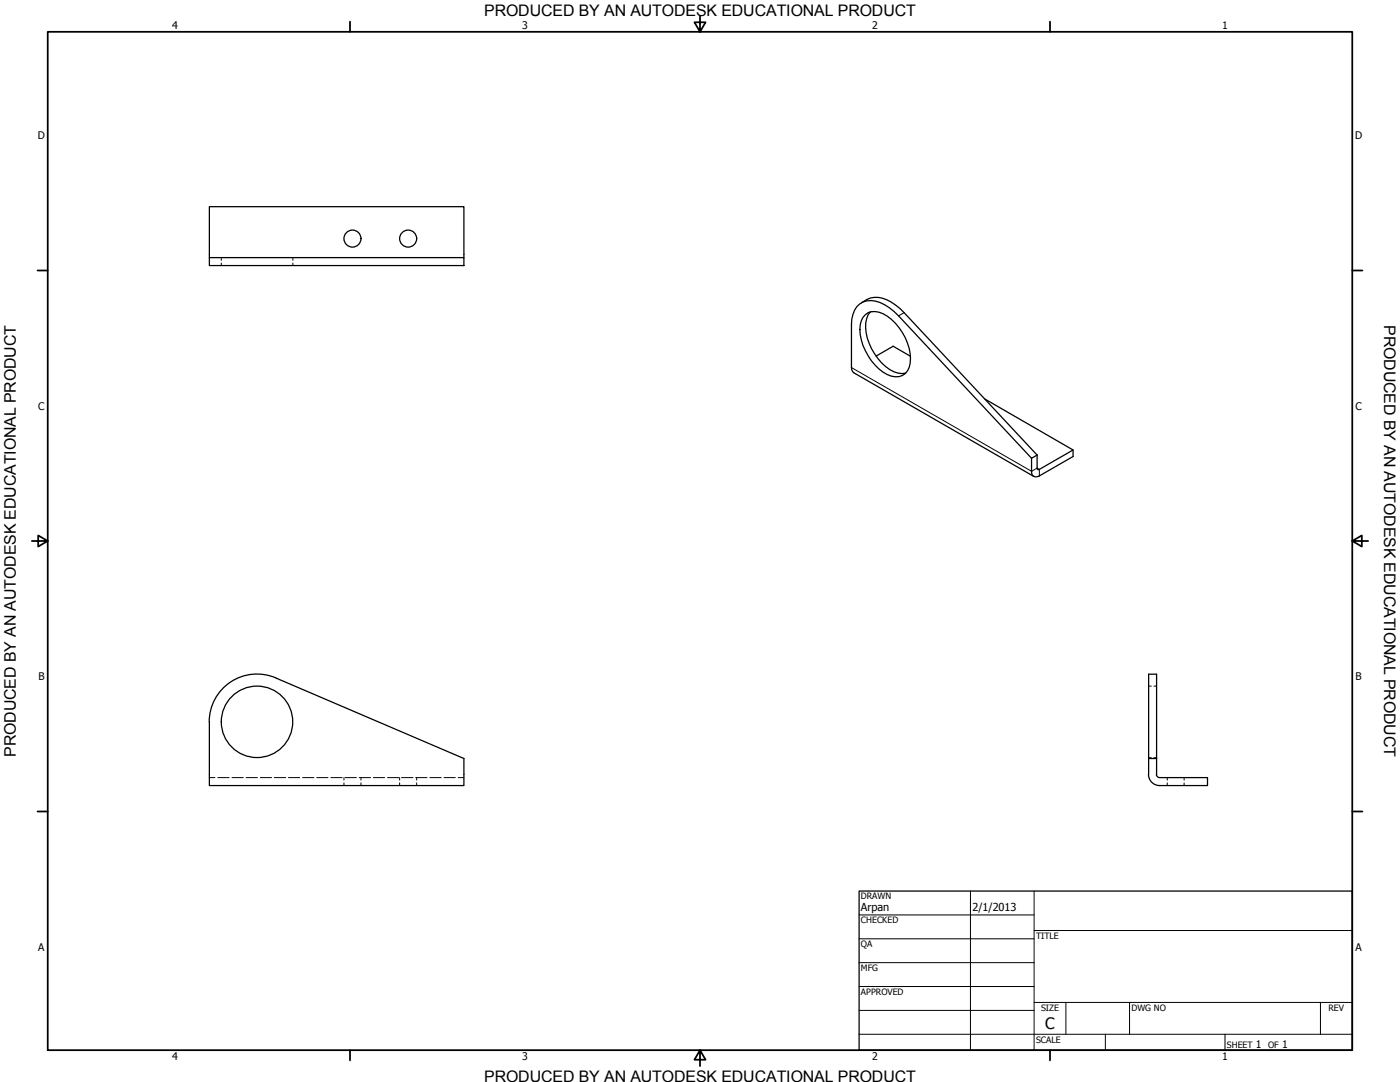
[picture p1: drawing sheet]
<svg xmlns="http://www.w3.org/2000/svg" width="559mm" height="432mm" viewBox="0 0 559 432" stroke-linecap="round" stroke-linejoin="round" font-family="sans-serif">
<!-- layer: Visible (ANSI) -->
<g fill="none" stroke="#000" stroke-width=".51">
<path d="M83.6 102.8h101.6v3.2h-101.6zM83.6 102.8v-20.3h101.6v20.3M346.1 119.5a9.6 9.6 0 0 1 9.6 1l3.5 2.6 1.7 1.7M345.4 125.6a7 7 0 0 1 8.7 .6 21.5 21.5 0 0 1 9.2 18.8 5.8 5.8 0 0 1-9.2 4.5 21.9 21.9 0 0 1-10.8-19.8l1.1-3zM347.4 124.5a10.9 10.9 0 0 0-1.3 10.3 21.9 21.9 0 0 0 10.8 13.6l3.1 .7 1.5-.2M358.6 126a17.1 17.1 0 0 0-11-6 7.5 7.5 0 0 0-7.6 7.4l-.1 19.3M349.7 142.1l6.8-3.9 6.9 4M393.1 159.3l35.2 20.3v2.6l-13.5 7.7M428.3 179.6l-13.5 7.7M411.7 182.9v5.2M414 181.6v5.2M110.1 270.5a19.1 19.1 0 0 0-26.6 17.6l.1 25.4h101.6v-10.8l-75.1-32.1"/>
<path d="M458.5 302.7v6.4M461.6 302.7h-3.1v-33.7h3.1l.2 40.8 1.1 .5h19.1v3.2h-19.1a4.5 4.5 0 0 1-4.5-4.5"/>
<circle cx="140.7" cy="95.2" r="3.4"/>
<circle cx="162.9" cy="95.2" r="3.4"/>
<circle cx="102.6" cy="288.1" r="14.3"/>
</g>
<!-- layer: Hidden (ANSI) -->
<g fill="none" stroke="#000" stroke-width=".4">
<path d="M88.3 102.8v1.1M88.3 105v1M116.9 102.8v1.1M116.9 105v1M458.5 273.8h1M460.6 273.8h1M83.6 310.3h2.2M86.9 310.3h4.5M92.6 310.3h4.5M98.2 310.3h4.5M103.9 310.3h4.5M109.5 310.3h4.5"/>
<path d="M115.1 310.3h4.5M120.8 310.3h4.5M126.4 310.3h4.5M132.1 310.3h4.5M137.3 310.3v1M137.3 312.4v1.1M137.7 310.3h4.5M143.4 310.3h4.5M144.1 310.3v1M144.1 312.4v1.1M149 310.3h4.5M154.7 310.3h4.5"/>
<path d="M159.5 310.3v1M159.5 312.4v1.1M160.3 310.3h4.5M165.9 310.3h4.5M166.3 310.3v1M166.3 312.4v1.1M171.6 310.3h4.5M177.2 310.3h4.5M182.9 310.3h2.3M458.5 302.4h1M460.6 302.4h1M465.9 310.3v1"/>
<path d="M465.9 312.4v1.1M472.6 310.3v1M472.6 312.4v1.1"/>
</g>
<!-- layer: Visible Narrow (ANSI) -->
<path d="M360.9 124.8l-2.3 1.2M339.9 146.7l71.8 41.4 2.3-1.3 .8 .5v2.6" fill="none" stroke="#000" stroke-width=".4"/>
<path d="M346.1 119.5l-2.2 1.3M360.9 124.8l53.1 56.8-2.3 1.3-53.1-56.9M339.9 146.7l.1 .9 .8 1.2 71.8 41.3M411.7 188.1a1.91 1.91 0 0 0 .9 2 1.91 1.91 0 0 0 2.2-.2M414 186.8l.4 .7 .4-.2" fill="none" stroke="#000" stroke-width=".51"/>
<!-- layer: Border (ANSI) -->
<g fill="none" stroke="#000" stroke-width=".7">
<path d="M19 12.7h520.8v406.4h-520.8zM139.7 8.6v4.1M279.4 6.3v6.4l-2.2-3.8h4.4l-2.2 3.8M419.1 8.6v4.1M15 107.9h4M539.8 107.9h4M12.7 215.9h6.3l-3.8-2.2v4.4l3.8-2.2M539.8 215.9l3.8 2.2v-4.4l-3.8 2.2h6.3M15 323.8h4M539.8 323.8h4M139.7 419.1v4.1M279.4 419.1l2.2 3.8h-4.4l2.2-3.8v6.3"/>
<path d="M419.1 419.1v4.1"/>
</g>
<!-- layer: Title (ANSI) -->
<g fill="none" stroke="#000" stroke-width=".4">
<path d="M387.3 355.6v63.5M412.7 355.6v63.5M342.9 365.1h69.8M342.9 374.6h69.8M412.7 371.3h127.1M342.9 384.2h69.8M342.9 393.7h69.8M342.9 412.7h196.9M342.9 403.2h69.8M412.7 400h127.1M425.4 400v12.7M441.2 412.7v6.4"/>
<path d="M450.8 400v12.7M488.9 412.7v6.4M527 400v12.7"/>
</g>
<path d="M342.9 355.6h196.9v63.5h-196.9z" fill="none" stroke="#000" stroke-width=".51"/>
<g font-size="6.4">
<text x="552.4" y="129.8" transform="rotate(90 552.4 129.8)">PRODUCED BY AN AUTODESK EDUCATIONAL PRODUCT</text>
<text x="6.3" y="302" transform="rotate(-90 6.3 302)">PRODUCED BY AN AUTODESK EDUCATIONAL PRODUCT</text>
</g>
<g font-size="6.3">
<text x="193.3" y="6.3">PRODUCED BY AN AUTODESK EDUCATIONAL PRODUCT</text>
<text x="417.2" y="410.6">C</text>
<text x="193.3" y="431.8">PRODUCED BY AN AUTODESK EDUCATIONAL PRODUCT</text>
</g>
<g font-size="4.4">
<text x="343.7" y="363.5">Arpan</text>
<text x="388.1" y="363.7">2/1/2013</text>
</g>
<g font-size="4.2">
<text x="68.7" y="11.7">4</text>
<text x="208.4" y="11.7">3</text>
<text x="348.1" y="11.7">2</text>
<text x="487.8" y="11.7">1</text>
<text x="15.1" y="55.5">D</text>
<text x="540.9" y="55.5">D</text>
<text x="15.2" y="163.4">C</text>
<text x="541" y="163.4">C</text>
<text x="15.3" y="271.4">B</text>
<text x="541.1" y="271.4">B</text>
<text x="15.2" y="379.3">A</text>
<text x="541" y="379.3">A</text>
<text x="501.3" y="418.3">1</text>
<text x="511.8" y="418.3">1</text>
<text x="68.7" y="423.2">4</text>
<text x="208.4" y="423.2">3</text>
<text x="348.1" y="423.2">2</text>
<text x="487.8" y="423.2">1</text>
</g>
<g font-size="3.5">
<text x="343.7" y="358.9">DRAWN</text>
<text x="343.7" y="368.5">CHECKED</text>
<text x="413.5" y="374.6">TITLE</text>
<text x="343.7" y="378">QA</text>
<text x="343.7" y="387.5">MFG</text>
<text x="343.7" y="397.1">APPROVED</text>
<text x="415.5" y="403.4">SIZE</text>
<text x="451.6" y="403.4">DWG NO</text>
<text x="530.3" y="403.4">REV</text>
<text x="413.5" y="416.1">SCALE</text>
<text x="489.7" y="418.3">SHEET</text>
<text x="506.2" y="418.3">OF</text>
</g>
</svg>
